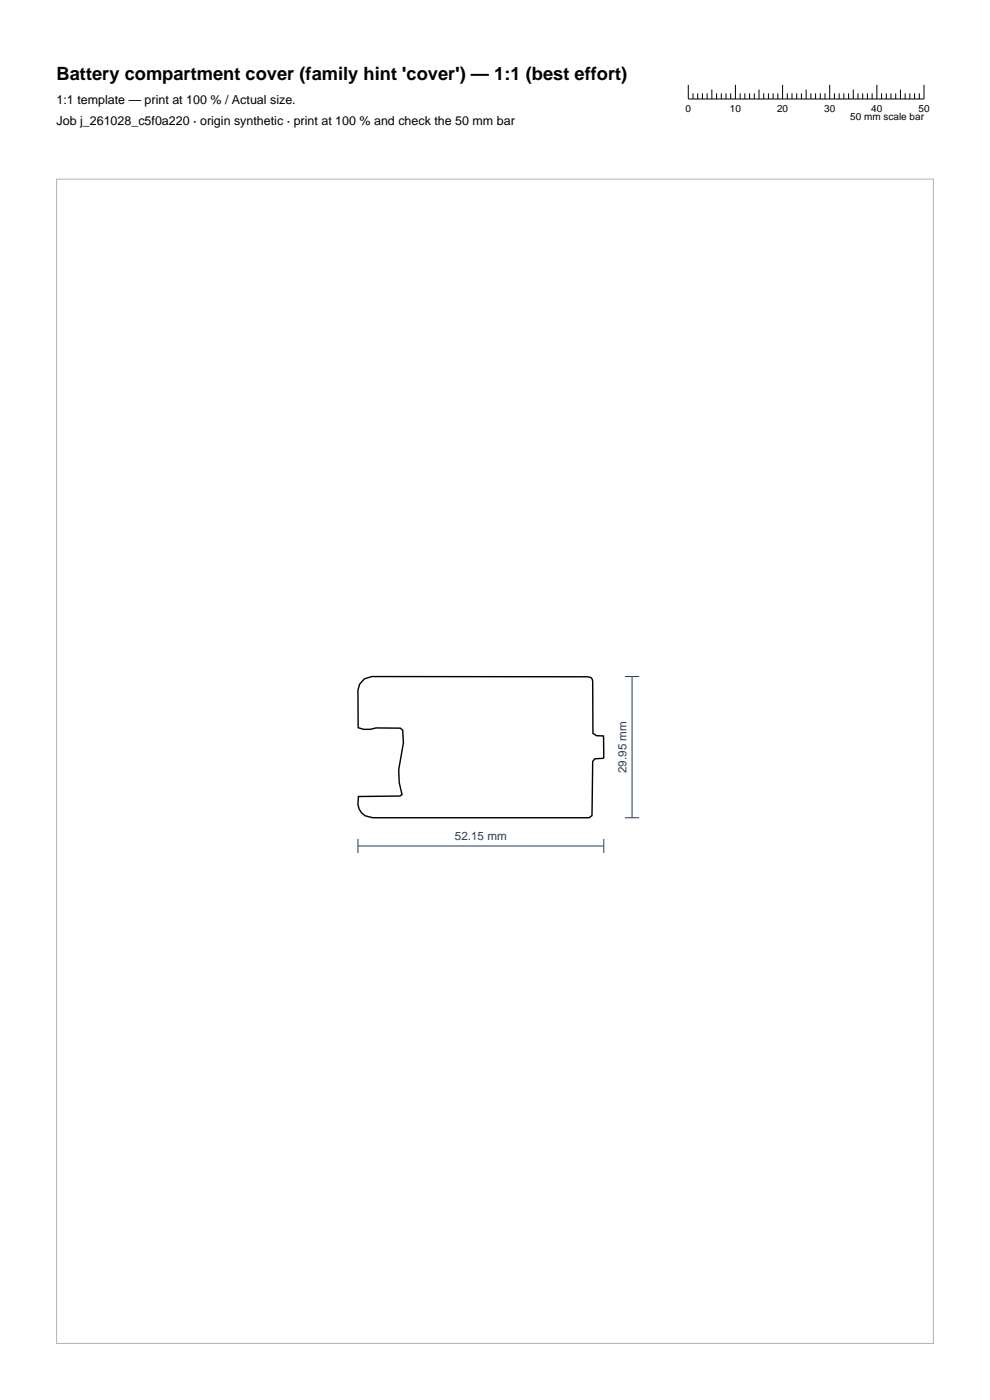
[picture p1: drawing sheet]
<svg xmlns="http://www.w3.org/2000/svg" width="210mm" height="297mm" viewBox="0 0 210 297" stroke-linecap="round" stroke-linejoin="round" font-family="sans-serif">
<g fill="none" stroke="#000" stroke-width=".21">
<path d="M146 18v3h50v-3M147 19.8v1.2M148 19.8v1.2M149 19.8v1.2M150 19.8v1.2M151 19v2M152 19.8v1.2M153 19.8v1.2M154 19.8v1.2M155 19.8v1.2M156 18v3M157 19.8v1.2"/>
<path d="M158 19.8v1.2M159 19.8v1.2M160 19.8v1.2M161 19v2M162 19.8v1.2M163 19.8v1.2M164 19.8v1.2M165 19.8v1.2M166 18v3M167 19.8v1.2M168 19.8v1.2M169 19.8v1.2"/>
<path d="M170 19.8v1.2M171 19v2M172 19.8v1.2M173 19.8v1.2M174 19.8v1.2M175 19.8v1.2M176 18v3M177 19.8v1.2M178 19.8v1.2M179 19.8v1.2M180 19.8v1.2M181 19v2"/>
<path d="M182 19.8v1.2M183 19.8v1.2M184 19.8v1.2M185 19.8v1.2M186 18v3M187 19.8v1.2M188 19.8v1.2M189 19.8v1.2M190 19.8v1.2M191 19v2M192 19.8v1.2M193 19.8v1.2"/>
<path d="M194 19.8v1.2M195 19.8v1.2"/>
</g>
<path d="M77.3 144l1.6-.5 45.7 .1 .7 .1 .3 .4 .1 .5 .1 11 .7 .5h1.5l.1 4.6-.2 .2-1.7 .1-.5 .5-.1 11.5-.6 .5h-45.9a3.3 3.3 0 0 1-3.1-4.5l8.8-.1 .5-.3-.6-2.6-.1-2.7 1-5.7-.2-2.7-.5-.4-5.1-.1-1.3 .3h-1.4l-1.1-.3-.1-8 .4-1.2z" fill="none" stroke="#000" stroke-width=".3"/>
<path d="M132.6 143.5h3M134.1 143.5v30M75.9 179.5h52.2M75.9 178v3M128.1 178v3M132.6 173.5h3" fill="none" stroke="#1f3b5e" stroke-width=".21"/>
<path d="M12 38h186v247h-186z" fill="none" stroke="#b3b3b3" stroke-width=".21"/>
<text font-size="3.9" x="12" y="17">Battery compartment cover (family hint 'cover') — 1:1 (best effort)</text>
<g font-size="2.6">
<text x="12" y="22">1:1 template — print at 100 % / Actual size.</text>
<text x="12" y="26.5">Job j_261028_c5f0a220 · origin synthetic · print at 100 % and check the 50 mm bar</text>
</g>
<g font-size="2.5" fill="#1f3b5e">
<text x="132.9" y="164" transform="rotate(-90 132.9 164)">29.95 mm</text>
<text x="96.5" y="178.3">52.15 mm</text>
</g>
<g font-size="2.1">
<text x="145.4" y="23.8">0</text>
<text x="154.8" y="23.8">10</text>
<text x="164.8" y="23.8">20</text>
<text x="174.8" y="23.8">30</text>
<text x="184.8" y="23.8">40</text>
<text x="194.8" y="23.8">50</text>
<text x="180.4" y="25.5">50 mm scale bar</text>
</g>
</svg>
